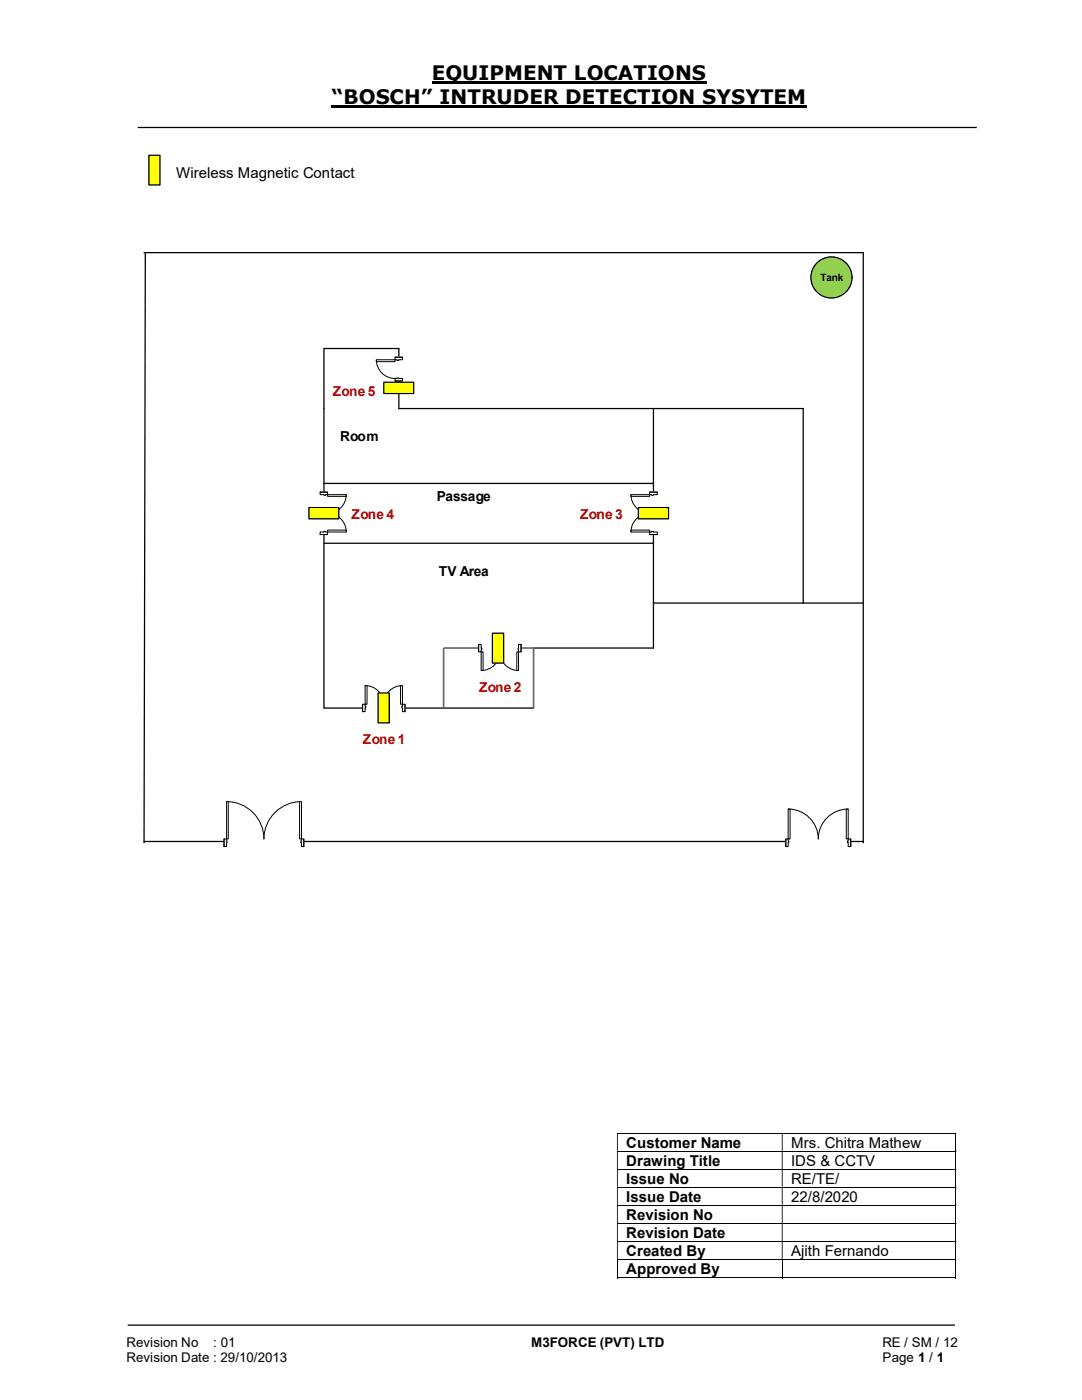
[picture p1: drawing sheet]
<svg xmlns="http://www.w3.org/2000/svg" width="216mm" height="279mm" viewBox="0 0 216 279" stroke-linecap="round" stroke-linejoin="round" font-family="sans-serif">
<path d="M86.1 16.5h54.9M66.2 21.3h94.8" fill="none" stroke="#000" stroke-width=".42"/>
<path d="M27.5 25.4h167.4M25.5 264.5h165" fill="none" stroke="#000" stroke-width=".25"/>
<g fill="none" stroke="#000" stroke-width=".2">
<path d="M123.1 226.1h67.6M123.1 229.7h67.6M123.1 233.4h67.6M123.1 236.9h67.6M190.8 226.2v3.5M190.8 229.8v3.5M190.8 233.4v3.5M190.8 237v3.5M123.1 240.5h67.6M123.1 244.2h67.6M123.1 247.8h67.6M123.1 251.4h67.6"/>
<path d="M123.1 255h32.9M123.2 251.5v3.6M156.1 251.5v3.6M156.2 255h34.5M190.8 240.6v3.5M190.8 244.3v3.4M190.8 247.8v3.5M190.8 251.5v3.6"/>
</g>
<g fill="#000">
<path d="M190.7 226.1h.1v.1h-.1zM123.1 226.2h.2v3.5h-.2zM156 226.2h.2v3.5h-.2z" fill-rule="evenodd"/>
<path d="M190.7 229.7h.1v.1h-.1zM123.1 229.8h.2v3.5h-.2zM156 229.8h.2v3.5h-.2z" fill-rule="evenodd"/>
<path d="M190.7 233.3h.1v.1h-.1zM123.1 233.4h.2v3.5h-.2zM156 233.4h.2v3.5h-.2z" fill-rule="evenodd"/>
<path d="M190.7 236.9h.1v.1h-.1zM123.1 237h.2v3.5h-.2zM156 237h.2v3.5h-.2z" fill-rule="evenodd"/>
<path d="M190.7 240.5h.1v.1h-.1zM123.1 240.6h.2v3.5h-.2zM156 240.6h.2v3.5h-.2z" fill-rule="evenodd"/>
<path d="M190.7 244.1h.1v.2h-.1zM123.1 244.3h.2v3.4h-.2zM156 244.3h.2v3.4h-.2z" fill-rule="evenodd"/>
<path d="M190.7 247.7h.1v.1h-.1zM123.1 247.8h.2v3.5h-.2zM156 247.8h.2v3.5h-.2z" fill-rule="evenodd"/>
</g>
<path d="M190.7 251.3h.1v.2h-.1zM190.7 254.9h.1v.2h-.1z" fill="#000"/>
<path d="M29.7 31h2.2v5.9h-2.2z" fill="#ff0"/>
<path d="M29.7 31h2.2v5.9h-2.2zM28.7 50.4h143.6M29 50.4l-.3 117.8M64.6 96.5h65.8M79.6 81.5v-11.9h-15v71.7h41.9M130.4 81.5v47.8h-23.9M160.3 81.5v38.9M64.6 108.4h65.8M130.4 120.4h41.9M28.7 167.9h143.6" fill="none" stroke="#000" stroke-width=".25"/>
<path d="M106.5 129.3v12" fill="none" stroke="#696969" stroke-width=".34"/>
<circle cx="165.9" cy="55.4" r="4.1" fill="#92d050"/>
<circle cx="165.9" cy="55.4" r="4.1" fill="none" stroke="#000" stroke-width=".25"/>
<path d="M44.7 167.4h15.9v1.6h-15.9z" fill="#fff"/>
<path d="M44.7 167.4h15.9v1.6h-15.9z" fill="none" stroke="#fff" stroke-width=".2"/>
<path d="M60.2 167.4v1.6h.4v-1.6zM44.7 167.4h.5v1.6h-.5z" fill-rule="evenodd" fill="#fff"/>
<path d="M45.2 167.8v-.4h-.5v1.6h.5v-.8M60.2 167.8v-.4h.4v1.6h-.4v-.8" fill="none" stroke="#000" stroke-width=".2"/>
<path d="M60 167.8v.4h.2v-.4zM45.2 167.8l.1 .4z" fill-rule="evenodd" fill="#fff"/>
<path d="M45.2 160a7.5 7.5 0 0 1 7.5 7.4 7.5 7.5 0 0 1 7.5-7.4M44.7 167.4v1.6M45.2 167.8v.4M60.2 167.8h-.2v.4h.2M60.6 167.4v1.6" fill="none" stroke="#000" stroke-width=".2"/>
<path d="M45.2 160h.4v7.4h-.4z" fill-rule="evenodd" fill="#fff"/>
<path d="M45.2 160h.4v7.4h-.4z" fill="none" stroke="#000" stroke-width=".2"/>
<path d="M59.8 160h.4v7.4h-.4z" fill-rule="evenodd" fill="#fff"/>
<path d="M59.8 160h.4v7.4h-.4z" fill="none" stroke="#000" stroke-width=".2"/>
<path d="M156.8 167.4h13v1.6h-13z" fill="#fff"/>
<path d="M156.8 167.4h13v1.6h-13z" fill="none" stroke="#fff" stroke-width=".2"/>
<path d="M169.2 167.4v1.6h.6v-1.6zM156.8 167.4h.5v1.6h-.5z" fill-rule="evenodd" fill="#fff"/>
<path d="M157.3 167.8v-.4h-.5v1.6h.5v-.8M169.2 167.8v-.4h.6v1.6h-.6v-.8" fill="none" stroke="#000" stroke-width=".2"/>
<path d="M169.1 167.8v.4h.1v-.4zM157.3 167.8h.1v.4h-.1z" fill-rule="evenodd" fill="#fff"/>
<path d="M156.8 167.4v1.6M157.3 167.8h.1v.4h-.1M157.3 161.5a6 6 0 0 1 6 5.9 6 6 0 0 1 5.9-5.9M169.2 167.8h-.1v.4h.1M169.8 167.4v1.6" fill="none" stroke="#000" stroke-width=".2"/>
<path d="M157.3 161.5h.3v5.9h-.3z" fill-rule="evenodd" fill="#fff"/>
<path d="M157.3 161.5h.3v5.9h-.3z" fill="none" stroke="#000" stroke-width=".2"/>
<path d="M168.9 161.5h.3v5.9h-.3z" fill-rule="evenodd" fill="#fff"/>
<path d="M168.9 161.5h.3v5.9h-.3z" fill="none" stroke="#000" stroke-width=".2"/>
<path d="M63.8 98.2h1.6v8.5h-1.6z" fill-rule="evenodd" fill="#fff"/>
<path d="M63.8 98.2h1.6v8.5h-1.6z" fill="none" stroke="#fff" stroke-width=".2"/>
<path d="M63.9 106.2v.5h1.5v-.5zM63.9 98.2h1.5v.5h-1.5z" fill-rule="evenodd" fill="#fff"/>
<path d="M64.6 98.7h-.7v-.5h1.5v.5h-.4M64.6 106.2h-.7v.5h1.5v-.5h-.4" fill="none" stroke="#000" stroke-width=".2"/>
<path d="M64.6 106v.2h.4v-.2zM64.6 98.7h.4v.1h-.4z" fill-rule="evenodd" fill="#fff"/>
<path d="M63.9 98.2h1.5M64.6 98.7v.1h.4v-.1M69.1 98.7a3.7 3.7 0 0 1-3.7 3.7 3.7 3.7 0 0 1 3.7 3.8M63.9 106.7h1.5M64.6 106.2v-.2h.4v.2" fill="none" stroke="#000" stroke-width=".2"/>
<path d="M65.4 98.7h3.7v.4h-3.7z" fill="#fff"/>
<path d="M65.4 98.7h3.7v.4h-3.7z" fill="none" stroke="#000" stroke-width=".2"/>
<path d="M65.4 105.8h3.7v.4h-3.7z" fill="#fff"/>
<path d="M65.4 105.8h3.7v.4h-3.7z" fill="none" stroke="#000" stroke-width=".2"/>
<path d="M129.6 98.2h1.6v8.5h-1.6z" fill-rule="evenodd" fill="#fff"/>
<path d="M129.6 98.2h1.6v8.5h-1.6z" fill="none" stroke="#fff" stroke-width=".2"/>
<path d="M129.6 98.2v.5h1.5v-.5zM129.6 106.2h1.5v.5h-1.5z" fill-rule="evenodd" fill="#fff"/>
<path d="M130 98.7h-.4v-.5h1.5v.5h-.7M130 106.2h-.4v.5h1.5v-.5h-.7" fill="none" stroke="#000" stroke-width=".2"/>
<path d="M130 98.7v.1h.4v-.1zM130 106h.4v.2h-.4z" fill-rule="evenodd" fill="#fff"/>
<path d="M125.9 98.7a3.8 3.8 0 0 0 3.7 3.7 3.7 3.7 0 0 0-3.7 3.8M129.6 98.2h1.5M130 98.7v.1h.4v-.1M129.6 106.7h1.5M130 106.2v-.2h.4v.2" fill="none" stroke="#000" stroke-width=".2"/>
<path d="M125.9 105.8h3.7v.4h-3.7z" fill="#fff"/>
<path d="M125.9 105.8h3.7v.4h-3.7z" fill="none" stroke="#000" stroke-width=".2"/>
<path d="M125.9 98.7h3.7v.4h-3.7z" fill="#fff"/>
<path d="M125.9 98.7h3.7v.4h-3.7z" fill="none" stroke="#000" stroke-width=".2"/>
<path d="M106.5 129.3h-18v12" fill="none" stroke="#696969" stroke-width=".34"/>
<path d="M72.3 140.5h8.5v1.6h-8.5z" fill="#fff"/>
<path d="M72.3 140.5h8.5v1.6h-8.5z" fill="none" stroke="#fff" stroke-width=".2"/>
<path d="M80.3 140.5v1.5h.5v-1.5zM72.3 140.5h.6v1.5h-.6z" fill-rule="evenodd" fill="#fff"/>
<path d="M72.9 140.9v-.4h-.6v1.5h.6v-.7M80.3 140.9v-.4h.5v1.5h-.5v-.7" fill="none" stroke="#000" stroke-width=".2"/>
<path d="M80.2 140.9v.4h.1v-.4zM72.9 140.9h.1v.4h-.1z" fill-rule="evenodd" fill="#fff"/>
<path d="M72.9 136.8a3.7 3.7 0 0 1 3.7 3.7 3.7 3.7 0 0 1 3.7-3.7M72.3 140.5v1.5M72.9 140.9h.1v.4h-.1M80.3 140.9h-.1v.4h.1M80.8 140.5v1.5" fill="none" stroke="#000" stroke-width=".2"/>
<path d="M72.9 136.8h.3v3.7h-.3z" fill-rule="evenodd" fill="#fff"/>
<path d="M72.9 136.8h.3v3.7h-.3z" fill="none" stroke="#000" stroke-width=".2"/>
<path d="M79.9 136.8h.4v3.7h-.4z" fill-rule="evenodd" fill="#fff"/>
<path d="M79.9 136.8h.4v3.7h-.4z" fill="none" stroke="#000" stroke-width=".2"/>
<path d="M95.5 128.5h8.5v1.6h-8.5z" fill="#fff"/>
<path d="M95.5 128.5h8.5v1.6h-8.5z" fill="none" stroke="#fff" stroke-width=".2"/>
<path d="M95.5 128.6v1.5h.5v-1.5zM103.5 128.6h.5v1.5h-.5z" fill-rule="evenodd" fill="#fff"/>
<path d="M96 129.3v-.7h-.5v1.5h.5v-.4M103.5 129.3v-.7h.5v1.5h-.5v-.4" fill="none" stroke="#000" stroke-width=".2"/>
<path d="M96 129.3v.4h.1v-.4zM103.4 129.3l.1 .4z" fill-rule="evenodd" fill="#fff"/>
<path d="M95.5 128.6v1.5M96 129.3h.1v.4h-.1M96 133.8a3.7 3.7 0 0 0 3.7-3.7 3.7 3.7 0 0 0 3.8 3.7M103.5 129.3v.4M104 128.6v1.5" fill="none" stroke="#000" stroke-width=".2"/>
<path d="M103.1 130.1h.4v3.7h-.4z" fill-rule="evenodd" fill="#fff"/>
<path d="M103.1 130.1h.4v3.7h-.4z" fill="none" stroke="#000" stroke-width=".2"/>
<path d="M96 130.1h.4v3.7h-.4z" fill-rule="evenodd" fill="#fff"/>
<path d="M96 130.1h.4v3.7h-.4z" fill="none" stroke="#000" stroke-width=".2"/>
<path d="M172.3 50.4v117.8" fill="none" stroke="#000" stroke-width=".25"/>
<path d="M78.8 71.3h1.5v4.7h-1.5z" fill-rule="evenodd" fill="#fff"/>
<path d="M78.8 71.3h1.5v4.7h-1.5z" fill="none" stroke="#fff" stroke-width=".2"/>
<path d="M78.8 71.3v.5h1.5v-.5zM78.8 75.5h1.5v.5h-1.5z" fill-rule="evenodd" fill="#fff"/>
<path d="M79.2 71.8h-.4v-.5h1.5v.5h-.7M79.2 75.5h-.4v.5h1.5v-.5h-.7" fill="none" stroke="#000" stroke-width=".2"/>
<path d="M79.2 71.8v.1h.4v-.1zM79.2 75.4l.4 .1z" fill-rule="evenodd" fill="#fff"/>
<path d="M75.1 71.8a3.7 3.7 0 0 0 3.7 3.7M78.8 71.3h1.5M78.8 76h1.5M79.2 71.8v.1h.4v-.1M79.2 75.5h.4" fill="none" stroke="#000" stroke-width=".2"/>
<path d="M75.1 71.8h3.7v.4h-3.7z" fill="#fff"/>
<path d="M75.1 71.8h3.7v.4h-3.7z" fill="none" stroke="#000" stroke-width=".2"/>
<path d="M61.6 101.3h6v2.2h-6z" fill-rule="evenodd" fill="#ff0"/>
<path d="M61.6 101.3h6v2.2h-6z" fill="none" stroke="#000" stroke-width=".25"/>
<path d="M127.4 101.3h6v2.2h-6z" fill-rule="evenodd" fill="#ff0"/>
<path d="M127.4 101.3h6v2.2h-6z" fill="none" stroke="#000" stroke-width=".25"/>
<path d="M75.4 138.3h2.3v6h-2.3z" fill="#ff0"/>
<path d="M75.4 138.3h2.3v6h-2.3z" fill="none" stroke="#000" stroke-width=".25"/>
<path d="M98.3 126.4h2.2v5.9h-2.2z" fill="#ff0"/>
<path d="M98.3 126.4h2.2v5.9h-2.2z" fill="none" stroke="#000" stroke-width=".25"/>
<path d="M76.6 76.3h5.9v2.2h-5.9z" fill-rule="evenodd" fill="#ff0"/>
<path d="M76.6 76.3h5.9v2.2h-5.9zM79.6 81.5h80.7" fill="none" stroke="#000" stroke-width=".25"/>
<g font-size="4">
<text x="86.1" y="16">EQUIPMENT LOCATIONS</text>
<text x="66.2" y="20.8">“BOSCH” INTRUDER DETECTION SYSYTEM</text>
</g>
<g font-size="3">
<text x="35.2" y="35.5">Wireless Magnetic Contact</text>
<text x="125" y="229">Customer Name</text>
<text x="125" y="232.6">Drawing Title</text>
<text x="157.9" y="229">Mrs. Chitra Mathew</text>
<text x="157.9" y="232.6">IDS &amp; CCTV</text>
<text x="125" y="236.2">Issue No</text>
<text x="125" y="239.8">Issue Date</text>
<text x="157.9" y="236.2">RE/TE/</text>
<text x="157.9" y="239.8">22/8/2020</text>
<text x="125" y="243.5">Revision No</text>
<text x="125" y="247.1">Revision Date</text>
<text x="125" y="250.6">Created By</text>
<text x="157.9" y="250.6">Ajith Fernando</text>
<text x="125" y="254.3">Approved By</text>
</g>
<g font-size="2.7" fill="#c00000">
<text x="66.4" y="79.1">Zone 5</text>
<text x="70.1" y="103.7">Zone 4</text>
<text x="115.7" y="103.7">Zone 3</text>
<text x="95.6" y="138.1">Zone 2</text>
<text x="72.4" y="148.5">Zone 1</text>
</g>
<g font-size="2.7">
<text x="67.9" y="88.1">Room</text>
<text x="87.2" y="100">Passage</text>
<text x="87.5" y="115">TV Area</text>
<text x="25.2" y="268.8">Revision No</text>
<text x="42.6" y="268.8">: 01</text>
<text x="106" y="268.8">M3FORCE (PVT) LTD</text>
<text x="176.1" y="268.8">RE / SM / 12</text>
<text x="25.2" y="271.8">Revision Date : 29/10/2013</text>
<text x="176.1" y="271.8">Page 1 / 1</text>
</g>
<text font-size="2" x="163.7" y="56.1">Tank</text>
</svg>
